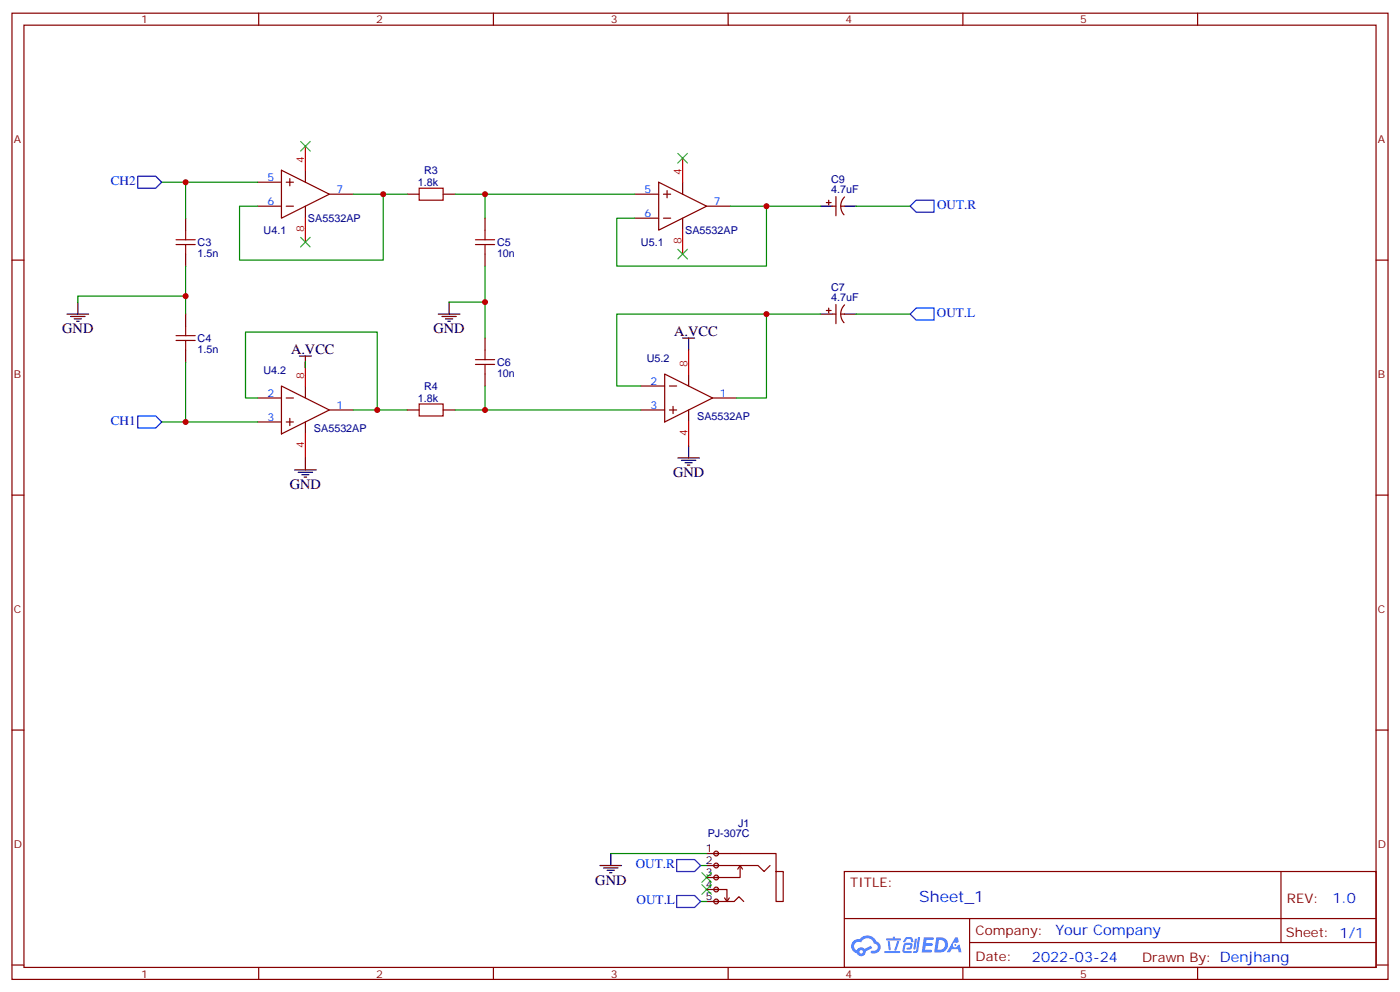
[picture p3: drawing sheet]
<svg xmlns="http://www.w3.org/2000/svg" width="412mm" height="292mm" viewBox="0 0 412 292" stroke-linecap="round" stroke-linejoin="round" font-family="sans-serif">
<g fill="none" stroke="#870000" stroke-width=".35">
<path d="M3.5 3.9h405.4v284.3h-405.4zM7.1 7.4h398.2v277.3h-398.2zM76.2 3.9v3.5M145.3 3.9v3.5M214.5 3.9v3.5M283.6 3.9v3.5M352.8 3.9v3.5M3.5 76.6h3.6M405.3 76.6h3.6M3.5 145.7h3.6M405.3 145.7h3.6M3.5 214.8h3.6"/>
<path d="M405.3 214.8h3.6M248.7 256.5h156.6v28.2h-156.6zM377.3 256.5v20.9M248.7 270.3h156.5M285.6 277.4h119.6M285.6 270.3v14.1M3.5 284h3.6M76.2 284.7v3.5M145.3 284.7v3.5M214.5 284.7v3.5M283.6 284.7v3.5M352.8 284.7v3.5"/>
<path d="M405.3 284h3.6"/>
</g>
<g fill="#5487ff">
<path d="M272.1 275.8h2.6l.3 .2-.1 .6h-2l-.1 .9h1.6l.4 .4-.4 .4h-1.7l-.2 1.2 1.8 .1 .3 .3-.2 .3-2.9 .1z"/>
<path d="M281.4 275.9h.7l.4 1.3-.7 .3a.74 .74 0 0 0-1.1 .3 .74 .74 0 0 0 .5 1 .74 .74 0 0 0 .9-.6l.5-.3 .7 2.3h-.9l-.2-.9h-1.9l-.5 .9h-.9z"/>
<path d="M269.5 276.2h.6l-.4 3a.31 .31 0 0 1-.3 .2 .31 .31 0 0 1-.3-.3z"/>
<path d="M270.4 275.8h.6l-.5 3.9a.89 .89 0 0 1-.7 .7 .89 .89 0 0 1-.9-.3l1-.4z"/>
<path d="M266.8 275.9l.6-.2 1.2 .2 .5 1.2-.6 .2-.4-1-1 .2a.95 .95 0 0 1-1 .8l-.1-.2z"/>
<path d="M266.4 277.6l1.8-.2a1.04 1.04 0 0 1 .6 1.1 1.04 1.04 0 0 1-.8 .9h-.7a.29 .29 0 0 1-.3-.3 .29 .29 0 0 1 .3-.2l.7-.1 .2-.8-1.4 .1-.4 1.7 1.9 .1a.29 .29 0 0 1 .3 .3 .29 .29 0 0 1-.3 .3l-2-.1-.4-.2 .2-2.1z"/>
<path d="M260.5 279.9h4.4a.3 .3 0 0 1 .3 .3 .3 .3 0 0 1-.3 .3h-4.3z"/>
<path d="M264.3 276.9h.6l-.5 1.7a1.02 1.02 0 0 1-.7 1.2l-.2-.3z"/>
<path d="M261.5 277h.6l.3 2.4-.3 .3-.3-.2z"/>
<path d="M261.1 276.2h1.9l.2-.6h.5l-.1 .6h1.5a.29 .29 0 0 1 .3 .3 .29 .29 0 0 1-.3 .2h-3.9z"/>
<path d="M275.8 275.8l-.6 4.5h1.4a2.27 2.27 0 0 0 2.7-2.3 2.27 2.27 0 0 0-2.7-2.2zM276.6 276.6a1.5 1.5 0 0 1 1.8 1.5 1.5 1.5 0 0 1-1.9 1.4h-.3z"/>
<path d="M251.4 277a2.09 2.09 0 0 0 1 3.5 1.37 1.37 0 0 0 1.5 .9 1.37 1.37 0 0 0 1.1-1.4l2-1-.5-.7-1.8 .9a1.4 1.4 0 0 0-2.3 .5 1.32 1.32 0 0 1-.6-1.9 1.32 1.32 0 0 1 1.9-.5 2.02 2.02 0 0 1 2-1.2 2.02 2.02 0 0 1 1.8 1.6 1.09 1.09 0 0 1 1.1 1.4 1.09 1.09 0 0 1-1.6 .7 .41 .41 0 0 0-.5 .3 .41 .41 0 0 0 .4 .5 1.89 1.89 0 0 0 2.4-1.2 1.89 1.89 0 0 0-1.2-2.4 2.98 2.98 0 0 0-5-.7l-1 .2zM253.2 280.1a.52 .52 0 0 1 1 0 .52 .52 0 0 1-1 0z"/>
<circle cx="281.4" cy="278.1" r=".28"/>
</g>
<path d="M206.7 256.8l2.8 2.8M209.5 256.8l-2.8 2.8M206.7 260.3l2.8 2.9M209.5 260.3l-2.8 2.9" fill="none" stroke="#3c3" stroke-width=".35"/>
<path d="M179.9 251.2h28.2M206.4 254.7h1.7M206.4 265.3h1.7" fill="none" stroke="#008700" stroke-width=".35"/>
<path d="M176.7 254.7h6.4M177.8 255.4h4.2M178.9 256.1h2.1M179.6 256.8h.7M179.9 251.2v3.5" fill="none" stroke="#000" stroke-width=".35"/>
<path d="M199.3 252.9h5.3l1.8 1.8-1.8 1.8h-5.3zM199.3 263.5h5.3l1.8 1.8-1.8 1.8h-5.3z" fill="none" stroke="#00f" stroke-width=".35"/>
<g fill="#f0f0f0" stroke="#870000" stroke-width=".35">
<circle cx="211" cy="265.3" r=".71"/>
<circle cx="211" cy="261.8" r=".71"/>
<circle cx="211" cy="258.2" r=".71"/>
<circle cx="211" cy="254.7" r=".71"/>
<circle cx="211" cy="251.2" r=".71"/>
</g>
<g fill="none" stroke="#000" stroke-width=".35">
<path d="M241.7 60.7h3.5M248.7 60.7h3.5M19.8 92.4h6.3M20.8 93.1h4.2M21.9 93.8h2.1M22.6 94.5h.7M22.9 88.9v3.5M129.1 92.4h6.4M130.2 93.1h4.2M131.2 93.8h2.1M131.9 94.5h.7M132.3 88.9v3.5"/>
<path d="M201.1 99.5h3.5M202.8 99.5v3.5M241.7 92.4h3.5M248.7 92.4h3.5M88.2 104.8h3.5M90 104.8v3.5M86.8 138.3h6.3M87.8 139h4.3M88.9 139.7h2.1M90 134.8v3.5M199.7 134.8h6.3M200.7 135.5h4.3"/>
<path d="M201.8 136.2h2.1M202.5 136.9h.7M202.8 131.2v3.6M89.6 140.4h.7M208.1 251.2h3.6M208.1 254.7h3.6M208.1 258.2h3.6M208.1 261.8h3.6M208.1 265.3h3.6"/>
</g>
<g fill="none" stroke="#870000" stroke-width=".35">
<path d="M75.8 53.6h7.1M82.9 50.1l14.1 7.1-14.1 7zM84.3 53.6h2.1M85.4 52.6v2.1M90 50.1v3.5M97 57.2h7.1M119.9 57.2h3.6M130.5 57.2h3.6M187 57.2h7M194 53.6l14.1 7.1-14.1 7zM195.4 57.2h2.2M196.5 56.1v2.1"/>
<path d="M201.1 53.6v3.6M243.4 59.6h1.4M244.1 58.9v1.4M246.2 57.9v5.6M248.8 58a3.8 3.8 0 0 0-.2 5.2M54.7 64.2v3.5M54.7 74.8v3.5M75.8 60.7h7.1M84.3 60.7h2.1M90 60.7v3.5M142.9 64.2v3.5M142.9 74.8v3.5"/>
<path d="M187 64.2h7M195.4 64.2h2.2M201.1 64.2v3.5M208.1 60.7h7.1M245.2 60.7h1M247.6 60.7h1.1M54.7 92.4v3.6M142.9 99.5v3.5M243.4 91.4h1.4M244.1 90.7v1.4M245.2 92.4h1M246.2 89.6v5.6"/>
<path d="M247.6 92.4h1.1M248.8 89.7a3.8 3.8 0 0 0-.2 5.3M54.7 103v3.5M75.8 117.1h7.1M82.9 113.6l14.1 7-14.1 7.1zM84.3 117.1h2.1M90 113.6v3.5M142.9 110.1v3.5M188.7 113.6h7.1M195.8 110.1l14.1 7-14.1 7.1zM197.2 113.6h2.1M198.3 119.6v2.1"/>
<path d="M202.8 110.1v3.5M209.9 117.1h7.1M75.8 124.2h7.1M84.3 124.2h2.1M85.4 123.1v2.1M90 124.2v3.5M97 120.6h7.1M119.9 120.6h3.6M130.5 120.6h3.6M188.7 120.6h7.1M197.2 120.6h2.1M202.8 120.6v3.6"/>
<path d="M211 254.7h12.3l1.8 1.8 1.7-1.8M211 251.2h17.6v5.3h2.1v8.8h-2.1v-8.8M218 254.7v3.5h-7M218 254.7l.7 1.1M218 254.7l-.7 1.1M211 265.3h5.3l1.4-1.4 1.4 1.4M211 261.8h3.1v3.5M213.4 264.2l.7 1.1M214.8 264.2l-.7 1.1"/>
</g>
<path d="M40.6 51.9h5.3l1.7 1.7-1.7 1.8h-5.3zM268.1 60.7l1.8-1.8h5.3v3.5h-5.3zM268.1 92.4l1.8-1.7h5.3v3.5h-5.3zM40.6 122.4h5.3l1.7 1.8-1.7 1.7h-5.3z" fill="none" stroke="#00f" stroke-width=".35"/>
<path d="M90 43v7.1M201.1 46.6v7M90 64.2v7.1M201.1 67.7v7.1M90 106.5v7.1M202.8 103v7.1M90 127.7v7.1M202.8 124.2v7" fill="none" stroke="#f00" stroke-width=".35"/>
<g fill="none" stroke="#a10000" stroke-width=".35">
<path d="M123.5 55.4h7v3.5h-7zM51.9 70.6h5.6M51.9 72h5.6M54.7 67.7v2.9M54.7 72v2.8M140.1 70.6h5.6M140.1 72h5.6M142.9 67.7v2.9M142.9 72v2.8M51.9 98.8h5.6M54.7 96v2.8M51.9 100.2h5.6"/>
<path d="M54.7 100.2v2.8M123.5 118.9h7v3.5h-7zM140.1 105.8h5.6M140.1 107.2h5.6M142.9 103v2.8M142.9 107.2v2.9"/>
</g>
<g fill="none" stroke="#008700" stroke-width=".35">
<path d="M47.6 53.6h28.2M54.7 53.6v10.6M104.1 57.2h8.8v19.4h-42.3v-15.9h5.2M112.9 57.2h7M134.1 57.2h8.8v7M142.9 57.2h44.1M54.7 78.3v8.8M142.9 78.3v21.2M215.2 60.7h10.6v17.6h-44.1v-14.1h5.3M225.8 60.7h15.9M252.2 60.7h15.9M22.9 88.9v-1.8h31.8v5.3"/>
<path d="M132.3 88.9h10.6M225.8 92.4h15.9M252.2 92.4h15.9M54.7 106.5v17.7M75.8 117.1h-3.5v-19.4h38.8v22.9h-7M90 106.5v1.8M142.9 113.6v7h-8.8M188.7 113.6h-7v-21.2h44.1v24.7h-8.8M47.6 124.2h28.2M111.1 120.6h8.8M142.9 120.6h45.8"/>
</g>
<path d="M88.5 41.6l2.9 2.8M91.4 41.6l-2.9 2.8M199.7 45.2l2.8 2.8M202.5 45.2l-2.8 2.8M88.5 69.8l2.9 2.9M91.4 69.8l-2.9 2.9M199.7 73.4l2.8 2.8M202.5 73.4l-2.8 2.8" fill="none" stroke="#3c3" stroke-width=".35"/>
<g fill="#c00">
<circle cx="54.7" cy="87.1" r=".88"/>
<circle cx="54.7" cy="53.6" r=".88"/>
<circle cx="54.7" cy="124.2" r=".88"/>
<circle cx="111.1" cy="120.6" r=".88"/>
<circle cx="112.9" cy="57.1" r=".88"/>
<circle cx="142.9" cy="88.9" r=".88"/>
<circle cx="142.9" cy="120.6" r=".88"/>
<circle cx="142.9" cy="57.1" r=".88"/>
<circle cx="225.8" cy="60.7" r=".88"/>
<circle cx="225.8" cy="92.4" r=".88"/>
</g>
<text font-size="4.6" fill="#00f" x="270.8" y="265.5">Sheet_1</text>
<g font-size="4.2">
<text x="18.3" y="98.1">GND</text>
<text x="127.7" y="98.1">GND</text>
<text x="198.6" y="98.8">A.VCC</text>
<text x="85.7" y="104.1">A.VCC</text>
<text x="85.4" y="143.9">GND</text>
<text x="198.3" y="140.4">GND</text>
<text x="175.4" y="260.3">GND</text>
</g>
<g font-size="4.2" fill="#00f">
<text x="392.5" y="265.7">1.0</text>
<text x="310.9" y="275.3">Your Company</text>
<text x="304" y="283.1">2022-03-24</text>
</g>
<g font-size="3.9" fill="#00f">
<text x="32.6" y="54.5">CH2</text>
<text x="276" y="61.5">OUT.R</text>
<text x="276" y="93.3">OUT.L</text>
<text x="32.6" y="125">CH1</text>
<text x="187.3" y="255.5">OUT.R</text>
<text x="187.5" y="266.1">OUT.L</text>
</g>
<g font-size="3.9" fill="#800">
<text x="250.5" y="261.1">TITLE:</text>
<text x="379.1" y="265.7">REV:</text>
<text x="287.4" y="275.3">Company:</text>
<text x="378.7" y="275.9">Sheet: 1/1</text>
<text x="287.4" y="282.9">Date:</text>
<text x="336.4" y="283">Drawn By: Denjhang</text>
</g>
<g font-size="3.2" fill="#800">
<text x="41.6" y="6.9">1</text>
<text x="110.8" y="6.9">2</text>
<text x="179.9" y="6.9">3</text>
<text x="249.1" y="6.9">4</text>
<text x="318.2" y="6.9">5</text>
<text x="4.1" y="42">A</text>
<text x="405.9" y="42">A</text>
<text x="4.1" y="111.1">B</text>
<text x="405.9" y="111.1">B</text>
<text x="4.1" y="180.3">C</text>
<text x="405.9" y="180.3">C</text>
<text x="4.1" y="249.4">D</text>
<text x="405.9" y="249.4">D</text>
<text x="41.6" y="287.7">1</text>
<text x="110.8" y="287.7">2</text>
<text x="179.9" y="287.7">3</text>
<text x="249.1" y="287.7">4</text>
<text x="318.2" y="287.7">5</text>
</g>
<g font-size="3.2" fill="#f00">
<text x="89.6" y="48" transform="rotate(-90 89.6 48)">4</text>
<text x="200.7" y="51.5" transform="rotate(-90 200.7 51.5)">4</text>
<text x="89.6" y="68.3" transform="rotate(-90 89.6 68.3)">8</text>
<text x="200.7" y="71.9" transform="rotate(-90 200.7 71.9)">8</text>
<text x="202.5" y="107.9" transform="rotate(-90 202.5 107.9)">8</text>
<text x="89.6" y="111.5" transform="rotate(-90 89.6 111.5)">8</text>
<text x="89.6" y="131.8" transform="rotate(-90 89.6 131.8)">4</text>
<text x="202.5" y="128.3" transform="rotate(-90 202.5 128.3)">4</text>
</g>
<g font-size="3.2" fill="#00f">
<text x="78.8" y="53.3">5</text>
<text x="99.1" y="56.8">7</text>
<text x="189.9" y="56.8">5</text>
<text x="78.8" y="60.3">6</text>
<text x="189.9" y="63.9">6</text>
<text x="210.3" y="60.3">7</text>
<text x="191.7" y="113.2">2</text>
<text x="78.8" y="116.8">2</text>
<text x="212" y="116.8">1</text>
<text x="78.8" y="123.8">3</text>
<text x="99.1" y="120.3">1</text>
<text x="191.7" y="120.3">3</text>
</g>
<g font-size="3.2" fill="#000080">
<text x="124.9" y="51.1">R3</text>
<text x="244.8" y="53.9">C9</text>
<text x="123" y="54.7">1.8k</text>
<text x="244.8" y="56.8">4.7uF</text>
<text x="90.7" y="65.4">SA5532AP</text>
<text x="77.7" y="68.9">U4.1</text>
<text x="201.8" y="68.9">SA5532AP</text>
<text x="58.2" y="75.6">1.5n</text>
<text x="58.2" y="72.4">C3</text>
<text x="146.4" y="75.6">10n</text>
<text x="146.4" y="72.4">C5</text>
<text x="188.8" y="72.4">U5.1</text>
<text x="244.8" y="88.5">4.7uF</text>
<text x="244.8" y="85.6">C7</text>
<text x="58.2" y="100.6">C4</text>
<text x="58.2" y="103.8">1.5n</text>
<text x="146.4" y="107.7">C6</text>
<text x="190.5" y="106.5">U5.2</text>
<text x="77.6" y="110.1">U4.2</text>
<text x="146.4" y="110.9">10n</text>
<text x="123" y="118.2">1.8k</text>
<text x="124.9" y="114.6">R4</text>
<text x="205.4" y="123.6">SA5532AP</text>
<text x="92.5" y="127.1">SA5532AP</text>
<text x="217.5" y="243.2">J1</text>
<text x="208.5" y="246.4">PJ-307C</text>
</g>
<g font-size="3.2">
<text x="207.9" y="250.8">1</text>
<text x="207.9" y="254.4">2</text>
<text x="207.9" y="257.9">3</text>
<text x="207.9" y="261.4">4</text>
<text x="207.9" y="264.9">5</text>
</g>
</svg>
